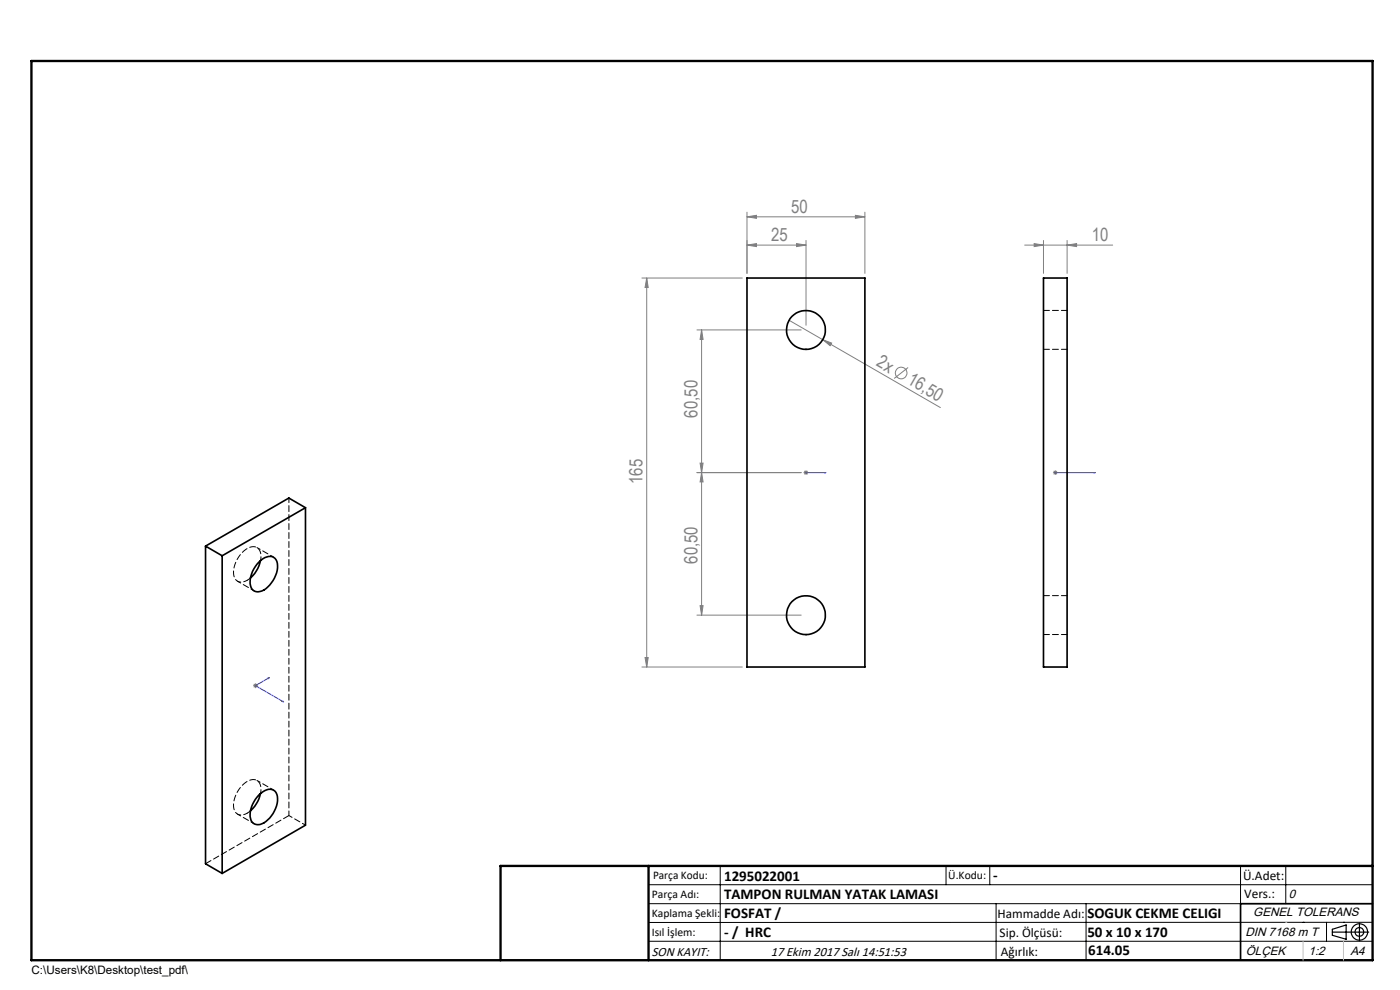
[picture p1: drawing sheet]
<svg xmlns="http://www.w3.org/2000/svg" width="297mm" height="210mm" viewBox="0 0 297 210" stroke-linecap="round" stroke-linejoin="round" font-family="sans-serif">
<g fill="none" stroke="#808080" stroke-width=".21">
<path d="M136.2 59h21.3M137.2 59l.3 2h-.7zM137.2 59v82.5M158.5 46l2-.3v.6zM158.5 45v13M158.5 46h25M158.5 52l2-.3v.6zM158.5 52h12.5M169 51.7l2 .3-2 .3zM171 51v18M181.5 45.7l2 .3-2 .3zM183.5 45v13"/>
<path d="M217.4 52h18.6M219.4 51.7l2 .3-2 .3zM221.4 51v7M226.4 52l2-.3v.6zM226.4 51v7M147.8 70h22.2M148.8 70v60.5M148.8 70l.4 2h-.7zM167.4 67.9l32.1 18.6M174.6 72.1l1.8 .7-.3 .5zM192.7 78l-3 2.3M148.5 98.2h.7l-.4 2.1z"/>
<path d="M170.6 99.9l.7 .7M171 99.8v.9M171.3 99.9l-.7 .7M223.5 99.9l.7 .7M223.9 99.8v.9M224.2 99.9l-.7 .7M147.8 100.3h22.2M148.8 100.3l.4 1.9h-.7zM170.5 100.3h1M223.4 100.3h1M136.8 139.5h.7l-.3 2zM147.8 130.5h22.2"/>
<path d="M148.5 128.5h.7l-.4 2zM53.7 145.4h1M53.8 145.1l.7 .7M54.2 144.9v1.1M54.5 145.1l-.7 .7M136.2 141.5h21.3"/>
<circle cx="191.2" cy="79.1" r="1.23"/>
</g>
<g fill="none" stroke="#000" stroke-width=".25">
<path d="M282.6 197.7h7.8M282.6 197.1l3-.9v3l-3-.8zM288.4 195.8v3.8M106.2 203.7h185"/>
<circle cx="288.4" cy="197.7" r="1.74"/>
<circle cx="288.4" cy="197.7" r=".93"/>
</g>
<path d="M170.9 100.3h.2zM171 100.3h.1M171 100.3h4.2M175.2 100.3h-.4h.4M223.8 100.3h.2zM223.9 100.3h.1M223.9 100.3h8.5M232.4 100.3h-.4h.4M56.8 143.9l.4-.2-.2 .3zM57.2 143.7l-3 1.7 6 3.5M59.8 148.8l.2-.1 .2 .2z" fill="none" stroke="#00f" stroke-width=".21"/>
<g fill="none" stroke="#000" stroke-width=".21">
<path d="M137.6 187.7h153.6M137.6 191.7h153.6M137.6 199.7h153.6M152.8 183.7v20M200.7 183.7v4M210 183.7v4M211.3 191.7v12M230.4 191.7v12M263.2 183.7v20M272.8 183.7v8M276.4 195.6h.1M281.4 195.6v4.1"/>
<path d="M285 195.6h.1M291.2 195.6l-153.6 .1"/>
</g>
<path d="M291.2 191.7h-28v12" fill="none" stroke="#000" stroke-width=".35"/>
<path d="M6.7 12.9h284.5v190.8h-284.5zM137.6 183.7v20M291.2 183.7h-185v20" fill="none" stroke="#000" stroke-width=".5"/>
<path d="M276.4 199.7v4M285 199.7v4" fill="none" stroke="#c0c0c0" stroke-width=".21"/>
<path d="M272.8 195.6h.1" fill="none" stroke="#c0c0c0" stroke-width=".25"/>
<g fill="#00f">
<path d="M174.8 100.3h.4zM170.9 100.3h.2z"/>
<path d="M56.8 143.9l.2 .1 .2-.3zM59.8 148.8l.4 .1-.2-.2z"/>
<path d="M223.8 100.3h.2zM232 100.3h.4z"/>
</g>
<g fill="#808080">
<path d="M174.6 72.1l1.8 .7-.3 .5z"/>
<path d="M181.5 45.7l2 .3-2 .3zM158.5 46l2-.3v.6zM226.4 52l2-.3v.6zM219.4 51.7l2 .3-2 .3z"/>
<path d="M169 51.7l2 .3-2 .3zM158.5 52l2-.3v.6z"/>
<path d="M148.5 98.2h.7l-.4 2.1zM148.8 70l.4 2h-.7z"/>
<path d="M137.2 59l.3 2h-.7zM136.8 139.5h.7l-.3 2zM148.8 100.3l.4 1.9h-.7zM148.5 128.5h.7l-.4 2z"/>
</g>
<g fill="none" stroke="#000" stroke-width=".35">
<path d="M158.5 59h25v82.5h-25zM221.4 59h5v82.5h-5zM43.6 115.8l3.5 2.1M43.6 115.8v67.4l3.5 2.1M47.1 117.9v67.4M54.9 119.2a2.73 2.73 0 0 1 3.2-1 3 3 0 0 1 .4 3.9 5.2 5.2 0 0 1-3.8 3.4 1.78 1.78 0 0 1-1.6-2.2 6.3 6.3 0 0 1 1.8-4.1zM55.3 118.9a6.6 6.6 0 0 1-2.2 3.7M64.8 107.7v67.3l-17.7 10.3M64.8 107.7l-17.7 10.2M64.8 107.7l-3.5-2.1-17.7 10.2M54.9 168.6a2.56 2.56 0 0 1 3.4-.8 4.2 4.2 0 0 1-.4 4.8 4.1 4.1 0 0 1-3.5 2.3 2.04 2.04 0 0 1-1.3-2.7l.5-1.6zM55.3 168.3a6.9 6.9 0 0 1-2.2 3.7"/>
<circle cx="171" cy="70" r="4.1"/>
<circle cx="171" cy="130.5" r="4.1"/>
</g>
<path d="M221.4 74.1h5M226.4 65.8h-5M221.4 134.6h5M226.4 126.3h-5M43.6 183.2l17.7-10.2" fill="none" stroke="#000" stroke-width=".21" stroke-dasharray="1.3 .6"/>
<path d="M52.5 123.1l.7-.5M52.5 172.5l.7-.5" fill="none" stroke="#000" stroke-width=".21" stroke-dasharray="1.3 .6" stroke-dashoffset=".4"/>
<path d="M55.3 118.9a2.16 2.16 0 0 0-1.4-2.9 5 5 0 0 0-4 3.7 2.95 2.95 0 0 0 .6 3.7l.7 .1 1.3-.4M58 118.2l-3.5-2.1M50.4 123.3l3.5 2M50.4 172.7l3.5 2M55.3 168.3a2.16 2.16 0 0 0-1.4-2.9 5 5 0 0 0-4 3.7 2.95 2.95 0 0 0 .6 3.7l.7 .1 1.3-.4M58 167.6l-3.5-2.1M64.8 175l-3.5-2" fill="none" stroke="#000" stroke-width=".21" stroke-dasharray="1.3 .6" stroke-dashoffset=".5"/>
<path d="M61.3 173v-67.4" fill="none" stroke="#000" stroke-width=".21" stroke-dasharray="1.3 .6" stroke-dashoffset=".3"/>
<g font-size="3.9" fill="#808080">
<text x="167.8" y="45.1">50</text>
<text x="163.6" y="51.1">25</text>
<text x="231.6" y="51.1">10</text>
<text x="185.8" y="77.5" transform="rotate(30 185.8 77.5)">2x</text>
<text x="192.3" y="81.3" transform="rotate(30 192.3 81.3)">16,50</text>
<text x="148" y="88.6" transform="rotate(-90 148 88.6)">60,50</text>
<text x="136.3" y="102.6" transform="rotate(-90 136.3 102.6)">165</text>
<text x="148" y="119.6" transform="rotate(-90 148 119.6)">60,50</text>
</g>
<g font-size="3.2">
<text x="153.6" y="186.8">1295022001</text>
<text x="153.6" y="190.8">TAMPON RULMAN YATAK LAMASI</text>
<text x="210.7" y="186.6">-</text>
<text x="153.6" y="194.8">FOSFAT /</text>
<text x="230.7" y="194.8">SOGUK CEKME CELIGI</text>
<text x="153.6" y="198.8">- / HRC</text>
<text x="230.7" y="198.7">50 x 10 x 170</text>
<text x="230.8" y="202.6">614.05</text>
</g>
<g font-size="2.8">
<text x="263.7" y="186.7">Ü.Adet:</text>
<text x="263.9" y="190.5">Vers.:</text>
<text x="211.6" y="194.8">Hammadde Adı:</text>
<text x="138.3" y="202.8">SON KAYIT:</text>
<text x="163.5" y="202.8">17 Ekim 2017 Salı 14:51:53</text>
<text x="212.1" y="198.7">Sip. Ölçüsü:</text>
<text x="212.3" y="202.7">Ağırlık:</text>
</g>
<g font-size="2.6">
<text x="273.4" y="190.4">0</text>
<text x="265.9" y="194.4">GENEL TOLERANS</text>
<text x="264.2" y="198.5">DIN 7168 m T</text>
<text x="264.3" y="202.6">ÖLÇEK</text>
<text x="277.6" y="202.6">1:2</text>
<text x="286.5" y="202.6">A4</text>
</g>
<g font-size="2.5">
<text x="138.3" y="190.5">Parça Adı:</text>
<text x="138.5" y="186.5">Parça Kodu:</text>
<text x="201.2" y="186.5">Ü.Kodu:</text>
<text x="138.3" y="194.5">Kaplama Şekli:</text>
<text x="138.3" y="198.6">Isıl İşlem:</text>
<text x="6.7" y="206.7">C:\Users\K8\Desktop\test_pdf\</text>
</g>
</svg>
